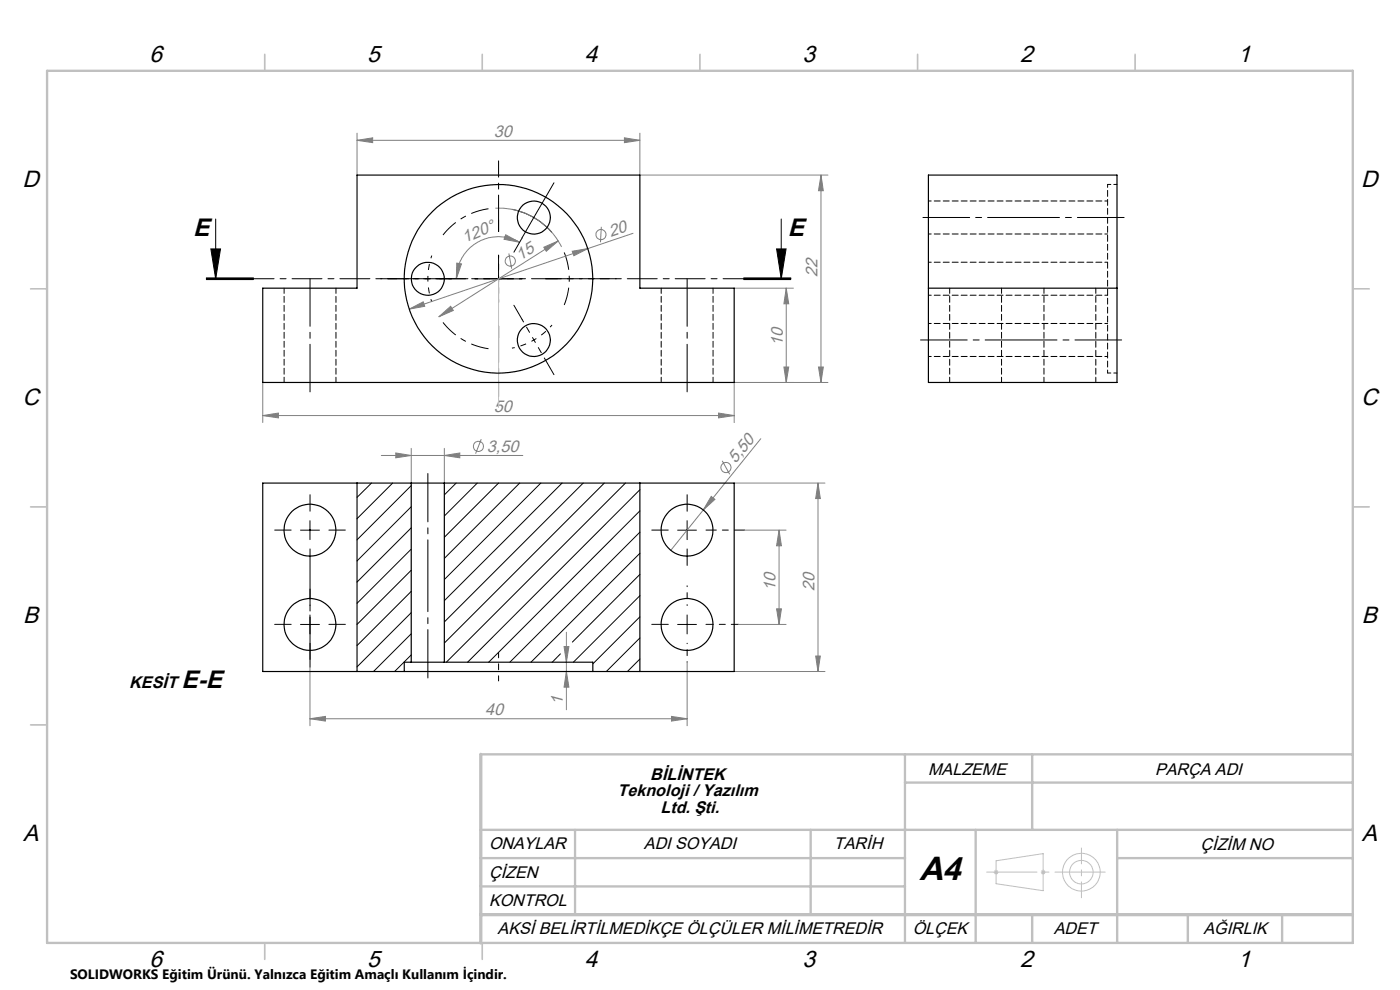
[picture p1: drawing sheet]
<svg xmlns="http://www.w3.org/2000/svg" width="297mm" height="210mm" viewBox="0 0 297 210" stroke-linecap="round" stroke-linejoin="round" font-family="sans-serif">
<g fill="none" stroke="#808080" stroke-width=".21">
<path d="M75.7 29.8l3.4-.6v1.1zM75.7 28.2v8.9M75.7 29.8h60M132.5 29.2l3.2 .6-3.2 .5zM135.7 28.2v8.9h39.9M174.2 37.1l.5 3.4h-1.1zM174.2 37.1v44M96.9 55.8l1 .2-1.1 3.2zM105.1 44.2a15 15 0 0 1 14 8.2M107.3 49.8l2.9 1.6-3.3-.6zM107.9 53.8l.6 3.2M110.2 51.4a8.9 8.9 0 0 0-13.4 7.8"/>
<path d="M115.4 52.4l3-1.3-2.5 2.2zM118.4 51.1l-25.3 16.1M121.4 53.3l3.3-.6-3 1.5zM124.7 52.7l-37.9 12.9M127.6 48.1l-.2 3.3M134.3 49.5l-9.6 3.2M86.8 65.6l3-1.6 .3 1zM93.1 67.2l2.5-2.2 .6 .9zM155.8 61.1h12.5M166.3 77.8h1l-.5 3.3zM166.8 61.1l.5 3.3h-1zM166.8 61.1v20"/>
<path d="M173.6 77.8h1.1l-.5 3.3zM55.7 88.2l3.4-.6v1zM55.7 81.1v8.5M55.7 88.2h100.1M80.9 96.6h30M84 96.1l3.2 .5-3.2 .5zM87.2 95.1v7.4M94.3 96.6l3.2-.5v1zM94.3 95.1v7.4M102.1 93.2l-1.2 3M152.4 87.6l3.4 .6-3.4 .4zM153.2 97.7l1.6 2.9"/>
<path d="M161.4 93.1l-12.2 15.1M175.6 81.1h-19.8v8.5M149.2 108.2l-6.9 8.5M150.9 105.3l.8 .6-2.5 2.3zM155.8 102.5h19.2M157.9 112.5h8.9M165.3 112.5l.5 3.3h-1.1zM165.3 112.5v20M173.5 102.5l.5 3.3h-1zM173.5 102.5v39.9M65.8 140v13.9M119.7 137.2h1l-.5 3.3z"/>
<path d="M120.2 134.1v16.5M156.7 132.5h10.1M164.7 129.1h1.1l-.5 3.4zM173 139.2h1l-.5 3.2zM65.8 152.5l3.2-.5v1zM65.8 152.5h80M120.2 142.4l.5 3.4h-1zM142.5 152l3.3 .5-3.3 .5zM145.8 140.5v13.4M155.8 142.4h19.2"/>
<circle cx="108.2" cy="55.4" r="1.08"/>
<circle cx="127.5" cy="49.8" r="1.08"/>
<circle cx="101.5" cy="94.7" r="1.07"/>
<circle cx="154" cy="99.2" r="1.08"/>
</g>
<path d="M90.8 59.1a15 15 0 0 0 .8 4.9M90.8 59.1a15 15 0 0 1 .8-4.9M113.3 72.1a15 15 0 0 0 3.8-3.2M113.3 72.1a15 15 0 0 1-4.7 1.8" fill="none" stroke="#000" stroke-width=".21" stroke-dasharray="15.2 1.3 1.3 1.3" stroke-dashoffset="14.6" stroke-linecap="butt"/>
<path d="M103.6 44.3a15 15 0 0 0-9.6 5.5M94 68.4a15 15 0 0 0 9.6 5.6M119.7 64.7a15 15 0 0 0 0-11.1" fill="none" stroke="#000" stroke-width=".21" stroke-dasharray="15.2 1.3 1.3 1.3" stroke-dashoffset="11.4" stroke-linecap="butt"/>
<g fill="none" stroke="#000" stroke-width=".21">
<path d="M43.8 59.3h10zM43.8 59.1h10M43.8 58.9h10M44.7 52.8h2.1l-1 6.4zM45.8 46.5v12.7M100.8 59.2h9.9M105.8 54.1v10M108.6 44.4a14.9 14.9 0 0 1 8.5 4.9M115.7 41.8l-5 8.7M157.8 59.1h10M157.8 58.9h10M157.8 59.3h10"/>
<path d="M164.7 52.8h2.1l-1.1 6.4zM165.7 46.5v12.7M63.7 112.5h4.1M65.8 110.4v4.1M143.8 112.5h3.9M145.8 110.4v4.1M63.7 132.5h4.1M65.8 130.4v4.1M143.8 132.5h3.9M145.8 130.4v4.1"/>
</g>
<g fill="none" stroke="#c0c0c0" stroke-width=".21">
<path d="M105.8 59.2v27.2M210.8 185h1M211 184.7l.7 .7M211.3 182.6l10-1.5v7.8l-10-1.4zM211.7 184.7l-.7 .7M220.8 185h1M220.9 184.7l.8 .7M221.7 184.7l-.8 .7"/>
<circle cx="229.4" cy="185" r="2.5"/>
<circle cx="229.4" cy="185" r="4"/>
</g>
<path d="M90.8 143.8v-43.4" fill="none" stroke="#000" stroke-width=".21" stroke-dasharray="15.2 1.3 1.3 1.3" stroke-dashoffset="5"/>
<path d="M105.8 138.4v6" fill="none" stroke="#000" stroke-width=".21" stroke-dasharray="15.2 1.3 1.3 1.3" stroke-dashoffset="14.1"/>
<g fill="none" stroke="#000" stroke-width=".21" stroke-dasharray="15.2 1.3 1.3 1.3">
<path d="M85.8 59.1h-3.5M95.8 59.1h3.5M95.8 59.1h-2.5M105.8 49.1v-2.5M110.8 50.5l-1.8 3M115.8 41.8l1.7-3M115.8 59.1h2.5M105.8 69.1v2.5M110.8 67.8l-1.8-3M115.8 76.4l1.7 3.1M61.8 112.4h-3.5M65.8 108.4v-3.5"/>
<path d="M69.8 112.4h3.5M141.8 112.4h-3.5M145.8 108.4v-3.5M145.8 116.4v3.5M61.8 132.4h-3.5M65.8 128.4v-3.5M65.8 136.4v3.5M69.8 132.4h3.5M141.8 132.4h-3.5"/>
</g>
<path d="M149.8 112.4h8.2" fill="none" stroke="#000" stroke-width=".21" stroke-dasharray="15.2 1.3 1.3 1.3" stroke-dashoffset="13"/>
<path d="M145.8 128.4v-4.1M145.8 136.4v4" fill="none" stroke="#000" stroke-width=".21" stroke-dasharray="15.2 1.3 1.3 1.3" stroke-dashoffset="15.1"/>
<path d="M149.8 132.4h6.9" fill="none" stroke="#000" stroke-width=".21" stroke-dasharray="15.2 1.3 1.3 1.3" stroke-dashoffset="13.7"/>
<path d="M65.8 116.4v25.1" fill="none" stroke="#000" stroke-width=".21" stroke-dasharray="15.2 1.3 1.3 1.3" stroke-dashoffset="4.6"/>
<path d="M145.8 59.1v24M65.8 83.1v-24" fill="none" stroke="#000" stroke-width=".21" stroke-dasharray="15.2 1.3 1.3 1.3" stroke-dashoffset="5.1"/>
<path d="M95.8 59.1h-15M105.8 49.1v-15M115.8 59.1h15M105.8 69.1v15" fill="none" stroke="#000" stroke-width=".21" stroke-dasharray="15.2 1.3 1.3 1.3" stroke-dashoffset="7.5"/>
<path d="M90.8 59.1h-5M90.8 59.1h5M105.8 59.1v-5M105.8 59.1h-5M105.8 59.1v5M105.8 59.1h5M113.3 72.1l2.5 4.3M113.3 72.1l-2.5-4.3" fill="none" stroke="#000" stroke-width=".21" stroke-dasharray="15.2 1.3 1.3 1.3" stroke-dashoffset="14.6"/>
<path d="M195.8 46.1h42.7M195.3 72.1h42.7" fill="none" stroke="#000" stroke-width=".21" stroke-dasharray="15.2 1.3 1.3 1.3" stroke-dashoffset="5.3"/>
<path d="M167.8 59.1h-124" fill="none" stroke="#000" stroke-width=".21" stroke-dasharray="6.3 1.3 1.3 1.3" stroke-dashoffset="2.1"/>
<path d="M209.3 185h25.2" fill="none" stroke="#c0c0c0" stroke-width=".21" stroke-dasharray="15.2 1.3 1.3 1.3" stroke-dashoffset="4.6"/>
<path d="M229.4 179.9v10.5" fill="none" stroke="#c0c0c0" stroke-width=".21" stroke-dasharray="15.2 1.3 1.3 1.3" stroke-dashoffset="11.9"/>
<path d="M56.2 11.5v3.5M102.3 11.5v3.5M148.5 11.5v3.5M194.7 11.5v3.5M240.8 11.5v3.5M6.5 61.3h3.5M287 61.3h3.5M6.5 107.5h3.5M287 107.5h3.5M6.5 153.8h3.5M56.2 200v3.5M102.3 200v3.5" fill="none" stroke="#c0c0c0" stroke-width=".35"/>
<g fill="none" stroke="#c0c0c0" stroke-width=".5">
<path d="M10 15h277v185h-277zM102 160h185M102 176h184.9M122 176v18M172 176v18M192 160v40M192 166h95M207 176v24M219 160v16M237 176v24M102 182h90M102 188h90"/>
<path d="M219 194v6M237 182h50M252 194v6M272 194v6"/>
</g>
<path d="M102 160v40M102 194h184.9" fill="none" stroke="#c0c0c0" stroke-width=".7"/>
<path d="M164.7 52.8h2.1l-1.1 6.4zM44.7 52.8h2.1l-1 6.4z" fill="#000"/>
<g fill="#808080">
<path d="M150.9 105.3l.8 .6-2.5 2.3z"/>
<path d="M107.3 49.8l2.9 1.6-3.3-.6zM96.9 55.8l1 .2-1.1 3.2z"/>
<path d="M152.4 87.6l3.4 .6-3.4 .4zM55.7 88.2l3.4-.6v1zM142.5 152l3.3 .5-3.3 .5zM65.8 152.5l3.2-.5v1z"/>
<path d="M75.7 29.8l3.4-.6v1.1zM132.5 29.2l3.2 .6-3.2 .5z"/>
<path d="M86.8 65.6l3.3-.6-.3-1zM121.4 53.3l.3 .9 3-1.5z"/>
<path d="M93.1 67.2l3.1-1.3-.6-.9zM115.4 52.4l.5 .9 2.5-2.2z"/>
<path d="M166.3 77.8h1l-.5 3.3zM166.8 61.1l.5 3.3h-1zM173.6 77.8h1.1l-.5 3.3zM174.2 37.1l.5 3.4h-1.1zM173 139.2h1l-.5 3.2zM173.5 102.5l.5 3.3h-1z"/>
<path d="M165.3 112.5l.5 3.3h-1.1zM164.7 129.1h1.1l-.5 3.4zM119.7 137.2h1l-.5 3.3zM120.2 142.4l.5 3.4h-1z"/>
<path d="M84 96.1l3.2 .5-3.2 .5zM94.3 96.6l3.2-.5v1z"/>
</g>
<g fill="none" stroke="#000" stroke-width=".25">
<path d="M75.7 37.1h60v24h20.1v20h-100.1v-20h20zM197 37.1h40v44h-40zM197 61.1h40M75.7 102.5v39.9M87.2 102.5h7.1M87.2 102.5h-31.5v39.9h30.1M87.2 102.5v38M94.3 102.5h61.5v39.9h-30M94.3 102.5v38M135.7 102.5v39.9M85.8 142.4h40M87.2 140.5h7.1"/>
<path d="M87.2 140.5h-1.4v1.9M94.3 140.5h31.5v1.9"/>
<circle cx="90.8" cy="59.1" r="3.5"/>
<circle cx="105.8" cy="59.2" r="20"/>
<circle cx="113.3" cy="46.2" r="3.5"/>
<circle cx="113.3" cy="72.1" r="3.5"/>
<circle cx="65.8" cy="112.5" r="5.5"/>
<circle cx="145.8" cy="112.5" r="5.5"/>
<circle cx="65.8" cy="132.5" r="5.5"/>
<circle cx="145.8" cy="132.5" r="5.5"/>
</g>
<path d="M60.3 61.1v20M140.3 61.1v20M201.5 61.1v20M221.5 61.1v20M71.3 81.1v-20M151.3 81.1v-20M212.5 81.1v-20M232.5 81.1v-20" fill="none" stroke="#000" stroke-width=".21" stroke-dasharray="1.3 .6" stroke-dashoffset=".2"/>
<path d="M235 39.1v40M237 39.1h-2M235 79.1h2" fill="none" stroke="#000" stroke-width=".21" stroke-dasharray="1.3 .6" stroke-dashoffset=".6"/>
<path d="M197 49.6h38M235 55.6h-38M235 42.6h-38M197 62.6h38M197 75.6h38M235 68.6h-38" fill="none" stroke="#000" stroke-width=".21" stroke-dasharray="1.3 .6" stroke-dashoffset=".7"/>
<g fill="none" stroke="#000" stroke-width=".21">
<path d="M78.8 102.5l-3.1 3M83.3 102.5l-7.6 7.5M87.2 112l-11.5 11.5M87.2 116.5l-11.5 11.5M87.2 103l-11.5 11.5M87.2 107.5l-11.5 11.5M96.8 102.5l-2.5 2.5M101.2 102.5l-6.9 7M105.8 102.5l-11.5 11.5M110.2 102.5l-15.9 16M114.7 102.5l-20.4 20.4M119.2 102.5l-24.9 24.9"/>
<path d="M123.7 102.5l-29.4 29.4M128.2 102.5l-33.9 33.9M132.7 102.5l-38 38M135.7 103.9l-36.5 36.6M135.7 108.4l-32 32.1M135.7 112.9l-27.5 27.6M135.7 117.4l-23.1 23.1M87.2 121l-11.5 11.5M87.2 130l-11.5 11.5M87.2 125.4l-11.5 11.5M87.2 134.4l-8 8M87.2 138.9l-3.5 3.5"/>
<path d="M118.9 138.7l-1.7 1.8M135.7 126.4l-14.1 14.1M135.7 130.8l-9.9 10M135.7 135.3l-7.1 7.1M135.7 139.8l-2.6 2.6M135.7 121.8l-14.3 14.4"/>
</g>
<text font-size="7.1" x="195" y="186.7">A4</text>
<g font-size="5.3">
<text x="40.9" y="50.1">E</text>
<text x="167.1" y="50.1">E</text>
<text x="38.5" y="146">E-E</text>
</g>
<g font-size="5">
<text x="31.7" y="13.1">6</text>
<text x="77.9" y="13.1">5</text>
<text x="124.1" y="13.1">4</text>
<text x="170.2" y="13.1">3</text>
<text x="216.4" y="13.1">2</text>
<text x="262.6" y="13.1">1</text>
<text x="4.8" y="39.7">D</text>
<text x="288.8" y="39.7">D</text>
<text x="4.8" y="86">C</text>
<text x="288.8" y="86">C</text>
<text x="4.9" y="132.2">B</text>
<text x="288.9" y="132.2">B</text>
<text x="4.9" y="178.5">A</text>
<text x="288.9" y="178.5">A</text>
<text x="31.7" y="205.1">6</text>
<text x="77.9" y="205.1">5</text>
<text x="124.1" y="205.1">4</text>
<text x="170.2" y="205.1">3</text>
<text x="216.4" y="205.1">2</text>
<text x="262.6" y="205.1">1</text>
</g>
<g font-size="3.6" fill="#808080">
<text x="104.7" y="29">30</text>
<text x="98.6" y="51.6" transform="rotate(-24 98.6 51.6)">120°</text>
<text x="129.6" y="50.2" transform="rotate(-19 129.6 50.2)">20</text>
<text x="110.4" y="55.4" transform="rotate(-32 110.4 55.4)">15</text>
<text x="173.4" y="58.8" transform="rotate(-90 173.4 58.8)">22</text>
<text x="166" y="73.3" transform="rotate(-90 166 73.3)">10</text>
<text x="104.7" y="87.4">50</text>
<text x="103.3" y="95.8">3,50</text>
<text x="156" y="98.5" transform="rotate(-51 156 98.5)">5,50</text>
<text x="164.5" y="125.4" transform="rotate(-90 164.5 125.4)">10</text>
<text x="172.8" y="125.4" transform="rotate(-90 172.8 125.4)">20</text>
<text x="119.4" y="149.6" transform="rotate(-90 119.4 149.6)">1</text>
<text x="102.9" y="151.7">40</text>
</g>
<g font-size="3.6">
<text x="27.4" y="146">KESİT</text>
<text x="138" y="165.4">BİLİNTEK</text>
<text x="196.9" y="164.4">MALZEME</text>
<text x="245.1" y="164.4">PARÇA ADI</text>
<text x="131" y="168.9">Teknoloji / Yazılım</text>
<text x="140.1" y="172.4">Ltd. Şti.</text>
<text x="103.8" y="180.2">ONAYLAR</text>
<text x="136.6" y="180.2">ADI SOYADI</text>
<text x="176.9" y="180.2">TARİH</text>
<text x="254.7" y="180.2">ÇİZİM NO</text>
<text x="103.8" y="186.2">ÇİZEN</text>
<text x="103.8" y="192.2">KONTROL</text>
<text x="105.6" y="198.1">AKSİ BELİRTİLMEDİKÇE ÖLÇÜLER MİLİMETREDİR</text>
<text x="193.6" y="198.1">ÖLÇEK</text>
<text x="223.6" y="198.1">ADET</text>
<text x="255.3" y="198.1">AĞIRLIK</text>
</g>
<text font-size="2.9" x="14.9" y="207.6">SOLIDWORKS Eğitim Ürünü. Yalnızca Eğitim Amaçlı Kullanım İçindir.</text>
</svg>
